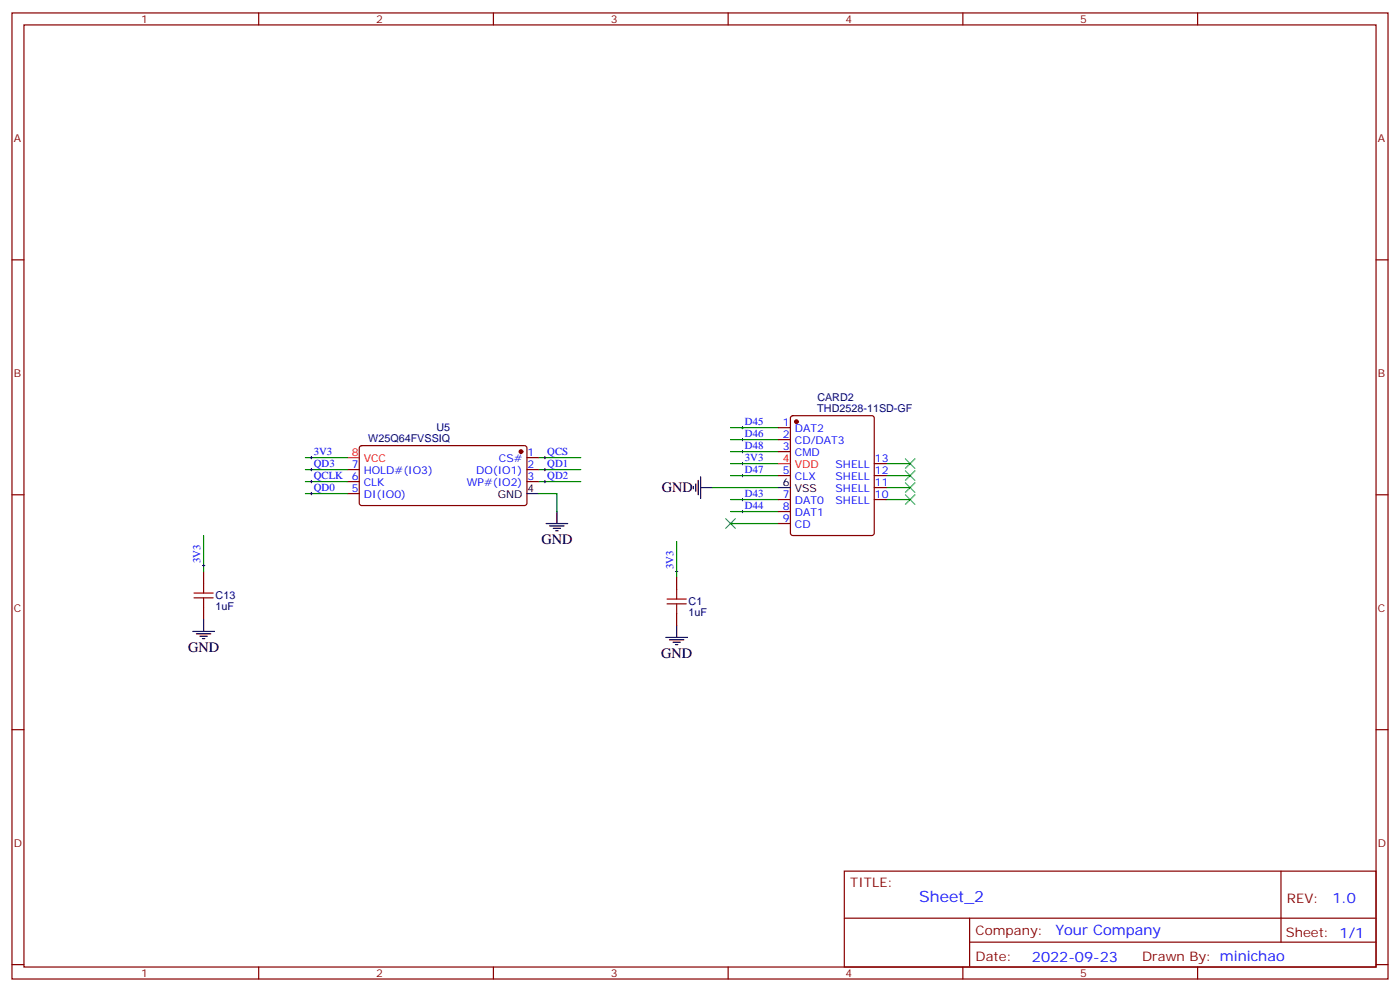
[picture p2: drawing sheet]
<svg xmlns="http://www.w3.org/2000/svg" width="412mm" height="292mm" viewBox="0 0 412 292" stroke-linecap="round" stroke-linejoin="round" font-family="sans-serif">
<g fill="none" stroke="#870000" stroke-width=".35">
<path d="M3.5 3.8h405.4v284.3h-405.4zM7.1 7.3h398.2v277.3h-398.2zM76.2 3.8v3.5M145.3 3.8v3.5M214.5 3.8v3.5M283.6 3.8v3.5M352.8 3.8v3.5M3.5 76.5h3.6M405.3 76.5h3.6M102.3 138.2h3.5M106.1 131.4l.4-.2h48.3l.4 .7v16.5l-.7 .4-48.2-.1-.5-.6v-16.2zM155.2 134.7h3.5"/>
<path d="M155.2 138.2h3.5M229.3 125.9h3.5M229.3 129.4h3.5M229.3 132.9h3.5M229.3 140h3.5M233.1 122.5l.4-.2h23.3l.5 .2 .2 .5v33.9l-.2 .5-.5 .2h-23.3l-.5-.2-.2-.5v-33.9zM257.5 140h3.6M257.5 136.5h3.6M3.5 145.6h3.6M102.3 141.7h3.5M102.3 145.3h3.5M155.2 141.7h3.5"/>
<path d="M229.3 147h3.5M229.3 150.6h3.5M229.3 154.1h3.5M257.5 147h3.6M257.5 143.5h3.6M405.3 145.6h3.6M60 168.2v3.5M60 178.8v3.5M199.3 170v3.5M199.3 180.6v3.5M3.5 214.8h3.6M405.3 214.8h3.6"/>
<path d="M248.7 256.4h156.6v28.2h-156.6zM377.3 256.4v20.9M248.7 270.2h156.5M285.6 277.3h119.6M285.6 270.2v14.2M3.5 283.9h3.6M76.2 284.6v3.5M145.3 284.6v3.5M214.5 284.6v3.5M283.6 284.6v3.5M352.8 284.6v3.5M405.3 283.9h3.6"/>
</g>
<path d="M266.7 138.6l2.8 2.8M266.7 135l2.8 2.9M269.5 138.6l-2.8 2.8M269.5 135l-2.8 2.9M213.8 152.7l2.8 2.8M216.6 152.7l-2.8 2.8M266.7 142.1l2.8 2.8M266.7 145.6l2.8 2.8M269.5 142.1l-2.8 2.8M269.5 145.6l-2.8 2.8" fill="none" stroke="#3c3" stroke-width=".35"/>
<g fill="none" stroke="#008700" stroke-width=".35">
<path d="M90 134.7h12.3M90 138.2h12.3M158.7 134.7h12.4M158.7 138.2h12.4M215.2 140h14.1M215.2 136.5h14.1M215.2 132.9h14.1M215.2 129.4h14.1M215.2 125.9h14.1M261.1 140h7M261.1 136.5h7M60 157.6v10.6"/>
<path d="M90 141.7h12.3M90 145.3h12.3M158.7 145.3h5.3v5.3M158.7 141.7h12.4M199.3 159.4v10.6M209.9 143.5h19.4M215.2 147h14.1M215.2 154.1h14.1M215.2 150.6h14.1M261.1 143.5h7M261.1 147h7"/>
</g>
<g fill="none" stroke="#000" stroke-width=".35">
<path d="M155.2 145.3h3.5M160.9 154.1h6.3M161.9 154.8h4.3M163 155.5h2.1M163.7 156.2h.7M164 150.6v3.5M204.3 143.2v.7M205 142.5v2.1M205.7 141.4v4.2M206.4 143.5h3.5M206.4 140.3v6.4M229.3 143.5h3.5"/>
<path d="M56.8 185.8h6.3M57.9 186.5h4.2M58.9 187.3h2.1M59.6 188h.7M60 182.3v3.5M196.1 187.6h6.4M197.2 188.3h4.2M198.3 189h2.1M199 189.7h.7M199.3 184.1v3.5"/>
</g>
<g fill="none" stroke="#000" stroke-width=".29">
<path d="M91.4 134.7h.7M91.4 138.2h.7M91.7 134.3v.7M91.7 137.9v.7M160.2 134.7h.7M160.2 138.2h.7M160.5 134.3v.7M160.5 137.9v.7M218.4 136.5h.7M218.4 140h.7M218.4 132.9h.7M218.4 129.4h.7"/>
<path d="M218.4 125.9h.7M218.7 125.5v.7M218.7 129v.8M218.7 132.6v.7M218.7 136.1v.7M218.7 139.6v.7M91.4 141.7h.7M91.4 145.3h.7M91.7 141.4v.7M91.7 144.9v.7M160.2 141.7h.7M160.5 141.4v.7"/>
<path d="M218.4 147h.7M218.4 150.6h.7M218.7 146.7v.7M218.7 150.2v.7M59.6 166.4h.7M60 166.1v.7M199 168.2h.7M199.3 167.9v.7"/>
</g>
<g fill="#870000" stroke="#870000" stroke-width=".35">
<circle cx="234.6" cy="124.1" r=".53"/>
<circle cx="153.5" cy="132.9" r=".53"/>
</g>
<path d="M102.3 134.7h3.5M229.3 136.5h3.5" fill="none" stroke="#f00" stroke-width=".35"/>
<path d="M57.1 176h5.7M57.1 174.6h5.7M60 171.7v2.9M60 176v2.8M196.5 177.7h5.6M196.5 176.3h5.6M199.3 173.5v2.8M199.3 177.7v2.9" fill="none" stroke="#a10000" stroke-width=".35"/>
<text font-size="4.6" fill="#00f" x="270.8" y="265.4">Sheet_2</text>
<g font-size="4.2">
<text x="194.9" y="144.9">GND</text>
<text x="159.5" y="160.1">GND</text>
<text x="55.4" y="191.9">GND</text>
<text x="194.7" y="193.7">GND</text>
</g>
<g font-size="4.2" fill="#00f">
<text x="392.5" y="265.7">1.0</text>
<text x="310.9" y="275.2">Your Company</text>
<text x="304" y="283">2022-09-23</text>
</g>
<g font-size="3.9" fill="#800">
<text x="250.5" y="261">TITLE:</text>
<text x="379.1" y="265.7">REV:</text>
<text x="287.4" y="275.2">Company:</text>
<text x="378.7" y="275.8">Sheet: 1/1</text>
<text x="287.4" y="282.9">Date:</text>
<text x="336.4" y="282.9">Drawn By: minichao</text>
</g>
<g font-size="3.2" fill="#800">
<text x="41.6" y="6.8">1</text>
<text x="110.8" y="6.8">2</text>
<text x="179.9" y="6.8">3</text>
<text x="249.1" y="6.8">4</text>
<text x="318.2" y="6.8">5</text>
<text x="4.1" y="41.9">A</text>
<text x="405.9" y="41.9">A</text>
<text x="4.1" y="111.1">B</text>
<text x="405.9" y="111.1">B</text>
<text x="4.1" y="180.2">C</text>
<text x="405.9" y="180.2">C</text>
<text x="4.1" y="249.3">D</text>
<text x="405.9" y="249.3">D</text>
<text x="41.6" y="287.6">1</text>
<text x="110.8" y="287.6">2</text>
<text x="179.9" y="287.6">3</text>
<text x="249.1" y="287.6">4</text>
<text x="318.2" y="287.6">5</text>
</g>
<g font-size="3.2" fill="#000080">
<text x="240.8" y="118.1">CARD2</text>
<text x="240.8" y="121.2">THD2528-11SD-GF</text>
<text x="108.5" y="130.1">W25Q64FVSSIQ</text>
<text x="128.6" y="126.9">U5</text>
<text x="63.5" y="179.6">1uF</text>
<text x="63.5" y="176.4">C13</text>
<text x="202.9" y="178.2">C1</text>
<text x="202.8" y="181.4">1uF</text>
</g>
<g font-size="3.2" fill="#00f">
<text x="219.4" y="125">D45</text>
<text x="230.6" y="125.5">1</text>
<text x="219.4" y="128.5">D46</text>
<text x="230.6" y="129">2</text>
<text x="234.1" y="127.3">DAT2</text>
<text x="234.1" y="130.8">CD/DAT3</text>
<text x="92.4" y="133.8">3V3</text>
<text x="92.4" y="137.3">QD3</text>
<text x="103.6" y="137.9">7</text>
<text x="146.9" y="136.1">CS#</text>
<text x="155.4" y="134.3">1</text>
<text x="155.4" y="137.9">2</text>
<text x="161.2" y="133.8">QCS</text>
<text x="161.2" y="137.3">QD1</text>
<text x="219.4" y="135.6">3V3</text>
<text x="219.4" y="132.1">D48</text>
<text x="230.6" y="132.6">3</text>
<text x="234.1" y="134.3">CMD</text>
<text x="246.1" y="137.9">SHELL</text>
<text x="257.7" y="136.1">13</text>
<text x="92.4" y="140.9">QCLK</text>
<text x="103.6" y="141.4">6</text>
<text x="107.1" y="143.2">CLK</text>
<text x="107.1" y="139.6">HOLD#(IO3)</text>
<text x="137.5" y="143.2">WP#(IO2)</text>
<text x="140.2" y="139.6">DO(IO1)</text>
<text x="155.4" y="141.4">3</text>
<text x="161.2" y="140.9">QD2</text>
<text x="219.4" y="139.1">D47</text>
<text x="230.6" y="139.6">5</text>
<text x="234.1" y="141.4">CLX</text>
<text x="246.1" y="141.4">SHELL</text>
<text x="257.7" y="143.2">11</text>
<text x="257.7" y="139.6">12</text>
<text x="92.4" y="144.4">QD0</text>
<text x="103.6" y="144.9">5</text>
<text x="107.1" y="146.7">DI(IO0)</text>
<text x="219.4" y="146.2">D43</text>
<text x="219.4" y="149.7">D44</text>
<text x="230.6" y="146.7">7</text>
<text x="234.1" y="148.4">DAT0</text>
<text x="246.1" y="148.4">SHELL</text>
<text x="246.1" y="144.9">SHELL</text>
<text x="257.7" y="146.7">10</text>
<text x="230.6" y="150.2">8</text>
<text x="230.6" y="153.7">9</text>
<text x="234.1" y="152">DAT1</text>
<text x="234.1" y="155.5">CD</text>
<text x="59.1" y="165.7" transform="rotate(-90 59.1 165.7)">3V3</text>
<text x="198.4" y="167.5" transform="rotate(-90 198.4 167.5)">3V3</text>
</g>
<g font-size="3.2" fill="#f00">
<text x="103.6" y="134.3">8</text>
<text x="107.1" y="136.1">VCC</text>
<text x="230.6" y="136.1">4</text>
<text x="234.1" y="137.9">VDD</text>
</g>
<g font-size="3.2">
<text x="230.6" y="143.2">6</text>
<text x="146.6" y="146.7">GND</text>
<text x="155.4" y="144.9">4</text>
<text x="234.1" y="144.9">VSS</text>
</g>
</svg>
